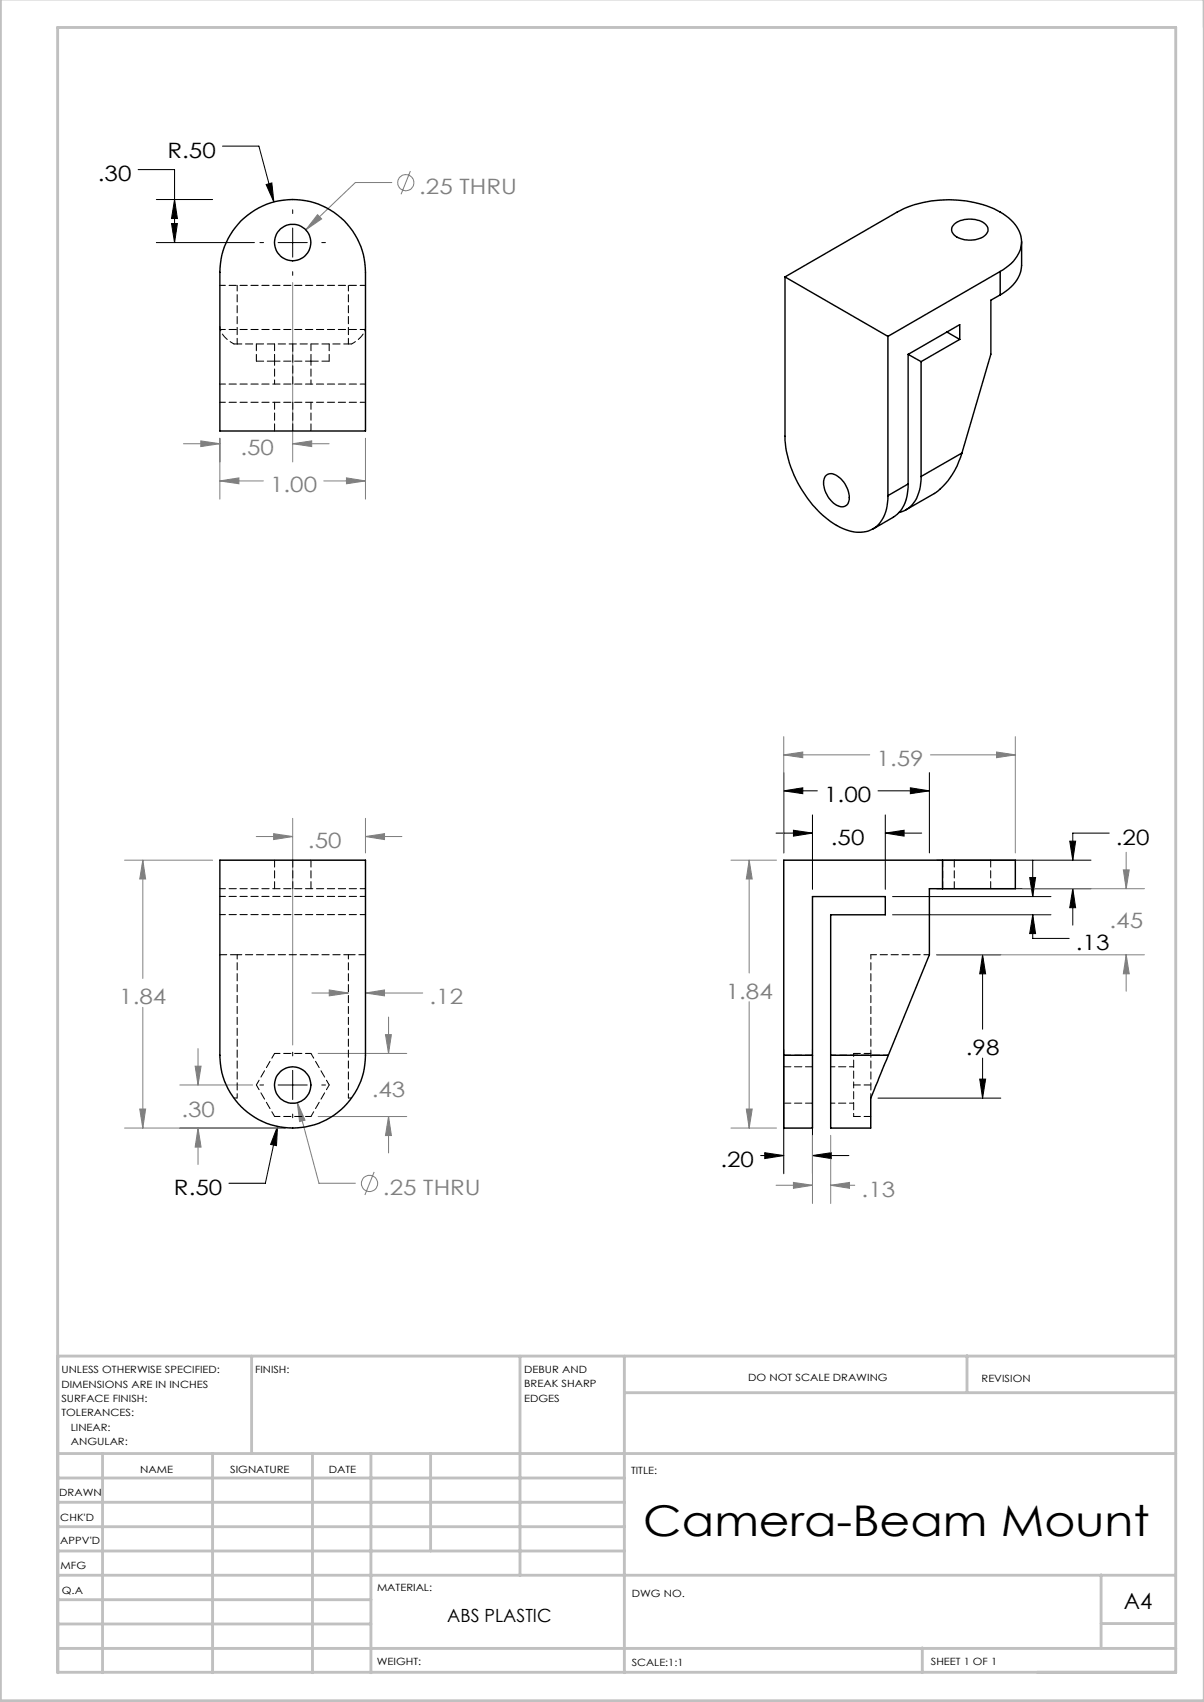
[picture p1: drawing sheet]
<svg xmlns="http://www.w3.org/2000/svg" width="210mm" height="297mm" viewBox="0 0 210 297" stroke-linecap="round" stroke-linejoin="round" font-family="sans-serif">
<g fill="none" stroke="#808080" stroke-width=".18">
<path d="M55.4 37.5l.7 .7-2.8 1.9zM68.3 31.9h-6.3l-8.7 8.2M71.6 29.8l-1.6 4.1M51 49.3v31.3M32 77.4h6.3M35 76.9l3.3 .5-3.3 .5zM38.3 76.5v10.6M51 77.4l3.4-.5v1zM51 77.4h6.4M63.7 76.5v10.6M38.3 83.9l3.4-.5v1zM38.3 83.9h7.6"/>
<path d="M56.5 83.9h7.2M60.4 83.4l3.3 .5-3.3 .5zM136.7 131.7l3.3-.5v1zM136.7 128.5v20.3M136.7 131.7h15M162.3 131.7h14.8M173.8 131.2l3.3 .5-3.3 .5zM177.1 128.5v20.3M21.7 150.1h15.4M24.9 150.1l.5 3.3h-1zM24.9 150.1v20.6M44.7 146h6.3"/>
<path d="M47.7 145.5l3.3 .5-3.3 .5zM51 142.8v39.5M63.7 146l3.4-.5v1zM63.7 142.8v6M63.7 146h6.4M127.5 150.1h7.9M130.7 150.1l.5 3.3h-1zM130.7 150.1v19.7M178.4 155.1h21.2M195.9 151.8h1.1l-.6 3.3zM196.4 148.7v6.4M24.9 175.8v21"/>
<path d="M54.4 173.3h6.3M57.4 172.8l3.3 .5-3.3 .5zM63.7 173.3l3.4-.5v1zM63.7 173.3h10M67.8 177.5v6.3M130.7 174.8v22M163.4 166.6h36.2M196.4 166.6l.6 3.3h-1.1zM196.4 166.6v6.4M21.7 196.8h28.1M24.4 193.5h1l-.5 3.3zM31.4 189.3h12.7"/>
<path d="M34 186.1h1.1l-.6 3.2zM34.5 196.8l.6 3.4h-1.1zM34.5 183v6.3M34.5 196.8v6.4M51.9 192.4l1.3 3.1-1 .2zM51.9 192.4l3.7 14.1h6.4M55.5 183.8h15.4M55.5 194.8h15.4M67.2 180.5h1.1l-.5 3.3zM67.8 194.8l.5 3.4h-1.1zM67.8 194.8v6.4M127.5 196.8h7.9"/>
<path d="M130.2 193.5h1l-.5 3.3zM141.7 198.1v11.9M144.9 198.1v11.9M65.3 204.5l-1.7 4M135.4 206.8h6.3M138.4 206.3l3.3 .5-3.3 .6zM144.9 206.8l3.3-.5v1.1zM144.9 206.8h4.2"/>
<circle cx="70.8" cy="31.9" r="1.41"/>
<circle cx="64.5" cy="206.5" r="1.41"/>
</g>
<g fill="none" stroke="#000" stroke-width=".18">
<path d="M24.1 29.6h6.3v12.7M27.3 34.8h9.8M29.9 39h1l-.5 3.3zM30.4 34.8l.5 3.3h-1zM38.8 25.5h6.4l2.6 9.7M46.4 32.2l1-.3 .4 3.3zM51 36.6v.6M51 39.8v5.1M27.3 42.3h17.1M45.3 42.3h.7M48.5 42.3h5.1M51 47.4v.6"/>
<path d="M56.1 42.3h.7M136.7 138l3.3-.5v1zM136.7 134.8v14M136.7 138h5.9M153.1 138h9M158.8 137.5l3.3 .5-3.3 .5zM162.1 134.8v14M135.4 145.4h6.3M138.4 144.9l3.3 .5-3.3 .5zM141.7 142.2v13M154.4 145.4l3.3-.5v1zM154.4 142.2v13"/>
<path d="M154.4 145.4h6.4M155.7 156.5h27.6M155.7 159.6h27.6M163.4 150.1h26.9M163.4 155.1h26.9M179.6 153.1h1l-.5 3.4zM180.1 159.6l.5 3.3h-1zM180.1 159.6v4.2h6.4M180.1 150.1v6.4M186.6 146.8h1l-.5 3.3zM187.1 155.1l.5 3.3h-1zM187.1 155.1v6.3"/>
<path d="M193.5 145.4h-6.4v4.7M163.4 166.6h11.2M171.4 166.6l.5 3.3h-1zM171.4 166.6v13M45.3 189.3h.7M48.4 196.6l-.2 3.3-1-.2zM48.4 196.6l-2.1 9.9h-6.4M48.5 189.3h5.1M51 183.6v.7M51 186.8v5.1M51 194.4v.6M56.1 189.3h.7"/>
<path d="M136.7 183.1v21.7M141.7 183.1v21.7M153.1 191.6h21.5M170.9 188.3h1l-.5 3.3zM171.4 184.6v7M132.7 201.6h4M133.4 201.2l3.3 .4-3.3 .6zM141.7 201.6l3.3-.4v1zM141.7 201.6h6.4"/>
</g>
<g fill="none" stroke="#c0c0c0" stroke-width=".5">
<path d="M.1 -.1v296.9h209.9v-296.9M10.1 236.6h195M43.9 236.6v17M90.7 236.6v38.3M108.9 236.6v55.3M168.7 236.6v6.3M10.1 253.6h195M10.1 257.9h98.8M17.9 253.6v38.3M37.1 253.6v38.3M54.5 253.6v38.3M64.7 253.6v38.3"/>
<path d="M75.1 253.6v17M108.9 243h96.2M10.1 270.6h98.8M10.1 266.4h98.8M10.1 262.1h98.8M10.1 279.1h54.6M10.1 274.9h195M192.1 274.8v12.7M10.1 291.8h195v-287h-195v287.1M10.1 287.7h195M10.1 283.4h54.6M160.9 287.5v4.3"/>
<path d="M192.1 283.3h13"/>
</g>
<path d="M48.4 196.6l-1.2 3.1 1 .2zM29.9 39h1l-.5 3.3zM30.4 34.8l.5 3.3h-1zM46.4 32.2l1.4 3-.4-3.3zM136.7 138l3.3-.5v1zM158.8 137.5l3.3 .5-3.3 .5zM179.6 153.1h1l-.5 3.4zM180.1 159.6l.5 3.3h-1zM138.4 144.9l3.3 .5-3.3 .5zM154.4 145.4l3.3-.5v1zM141.7 201.6l3.3-.4v1zM133.4 201.2l3.3 .4-3.3 .6zM186.6 146.8h1l-.5 3.3zM187.1 155.1l.5 3.3h-1zM170.9 188.3h1l-.5 3.3zM171.4 166.6l.5 3.3h-1z" fill="#000"/>
<path d="M51.9 192.4l.3 3.3 1-.2zM24.9 150.1l.5 3.3h-1zM24.4 193.5h1l-.5 3.3zM67.2 180.5h1.1l-.5 3.3zM67.8 194.8l.5 3.4h-1.1zM47.7 145.5l3.3 .5-3.3 .5zM63.7 146l3.4-.5v1zM34 186.1h1.1l-.6 3.2zM34.5 196.8l.6 3.4h-1.1zM57.4 172.8l3.3 .5-3.3 .5zM63.7 173.3l3.4-.5v1zM55.4 37.5l-2.1 2.6 2.8-1.9zM60.4 83.4l3.3 .5-3.3 .5zM38.3 83.9l3.4-.5v1zM51 77.4l3.4-.5v1zM35 76.9l3.3 .5-3.3 .5zM173.8 131.2l3.3 .5-3.3 .5zM136.7 131.7l3.3-.5v1zM130.7 150.1l.5 3.3h-1zM130.2 193.5h1l-.5 3.3zM138.4 206.3l3.3 .5-3.3 .6zM144.9 206.8l3.3-.5v1.1zM196.4 166.6l.6 3.3h-1.1zM195.9 151.8h1.1l-.6 3.3z" fill="#808080"/>
<g fill="none" stroke="#000" stroke-width=".25">
<path d="M42.1 38.5a12.7 12.7 0 0 1 13.8-2.7 12.7 12.7 0 0 1 7.8 11.7v27.7h-25.4v-27.7a12.6 12.6 0 0 1 3.8-9zM166.4 39.1a4.6 4.6 0 0 1 5.5 0 1.32 1.32 0 0 1-.5 2.3 4.8 4.8 0 0 1-5-.4 1.21 1.21 0 0 1 0-1.9zM136.9 48.3v27.8a19.7 19.7 0 0 0 9.5 15.9 5.7 5.7 0 0 0 6.6-.2 6.8 6.8 0 0 0 1.9-5.3M136.9 48.3l18 10.4M154.9 58.7v27.8M165.1 57.9l2.3 1.3M167.4 59.2l-6.7 3.9M167.4 59.2v-2.5l-9 5.1M174.4 47.4a6.5 6.5 0 0 0 3.8-5.2 6.3 6.3 0 0 0-3.8-5.2 19.8 19.8 0 0 0-17.9 0l-19.6 11.3M174.4 47.4l-19.5 11.3M174.4 47.4v4.1M174.4 51.5l-1.6 .9v9.4l-5 17.3"/>
<path d="M178.2 42.2v4.1a6.3 6.3 0 0 1-3.8 5.2M158.4 61.8v22.7M158.4 61.8l2.3 1.3M160.7 63.1v20M167.8 79.1a13 13 0 0 1-4.8 7l-5 2.9M167.8 79.1l-7.1 4M144 83a1.68 1.68 0 0 1 2.4 .4 4.4 4.4 0 0 1 1.6 4.3 1.33 1.33 0 0 1-2.1 .5 4.5 4.5 0 0 1-2.1-4.8zM158.4 84.5a6.4 6.4 0 0 1-2.6 5.8l-3.5 2M158.4 84.5l-3.5 2M160.7 83.1a6.5 6.5 0 0 1-2.7 5.9l-1.2 .4M38.3 150.1h25.4v34a12.7 12.7 0 0 1-12.7 12.7 12.7 12.7 0 0 1-12.7-12.7zM164.4 150.1h12.7v5h-12.7"/>
<path d="M164.4 150.1h-27.7v34M164.4 150.1v5M164.4 155.1h-2.3v11.5l-7.2 17.5M136.7 184.1v12.7h5v-12.7M136.7 184.1h5M141.7 184.1v-27.6h12.7v3.1h-9.5v24.5M144.9 184.1v12.7h7v-3.9a3.4 3.4 0 0 1 .5-2.6l2.5-6.2M144.9 184.1h10"/>
<circle cx="51" cy="42.3" r="3.2"/>
<circle cx="51.1" cy="189.3" r="3.2"/>
</g>
<g fill="none" stroke="#000" stroke-width=".18" stroke-dasharray="1.3 .6" stroke-dashoffset=".3">
<path d="M38.4 57.5h25.4M41.4 49.8v10.2M63.8 49.8h-25.4M38.4 70.2h25.4M38.4 67h25.4M47.9 63h6.3M60.8 60v-10.2M38.4 156.4h25.4M38.4 159.6h25.4M63.8 155.1h-25.4M151.9 166.6h10.2M44.7 189.3l3.2-5.5"/>
<path d="M47.9 194.8l-3.2-5.5M47.9 183.8h6.3M54.2 183.8l3.2 5.5M54.2 194.8h-6.3M57.4 189.3l-3.2 5.5"/>
</g>
<g fill="none" stroke="#000" stroke-width=".18" stroke-dasharray="1.3 .6">
<path d="M40.8 60h.6M44.7 63h3.2M47.9 70.2v5M51.1 60v7M51.1 70.2v5M54.2 75.2v-5M54.2 63h3.2M60.8 60h.5M47.9 150.1v5M51.1 150.1v5M54.2 155.1v-5M164.4 150.1v5"/>
<path d="M166.4 150.1v5M172.8 155.1v-5M40.8 191.6h.6M60.8 191.6h.5M136.7 192.5h5M141.7 184.1h-5M141.7 186.2h-5"/>
</g>
<path d="M63.8 57a3.9 3.9 0 0 1-2.5 3M40.8 60a3.9 3.9 0 0 1-2.4-3M41.4 60h19.4M47.9 63v4M54.2 67v-4M41.4 166.6v25M41.4 166.6h19.4M60.8 191.6v-25M144.9 192.5h4M148.9 186.2h-4M151.9 191.6v-25" fill="none" stroke="#000" stroke-width=".18" stroke-dasharray="1.3 .6" stroke-dashoffset=".5"/>
<path d="M44.7 63v-3M47.9 63v-3M54.2 63v-3M57.4 63v-3M38.4 166.6h3M60.8 166.6h3M148.9 189.3h3M148.9 183.8h3M148.9 194.8h3" fill="none" stroke="#000" stroke-width=".18" stroke-dasharray="1.3 .6" stroke-dashoffset=".1"/>
<path d="M148.9 183.8v5.5M148.9 189.3v5.5" fill="none" stroke="#000" stroke-width=".18" stroke-dasharray="1.3 .6" stroke-dashoffset=".7"/>
<path d="M155 184.1h-10.1" fill="none" stroke="#000" stroke-width=".18" stroke-dasharray="1.3 .6" stroke-dashoffset=".4"/>
<text font-size="7.4" x="112.2" y="268">Camera-Beam Mount</text>
<text font-size="3.9" x="196" y="280.7">A4</text>
<g font-size="3.7">
<text x="29.2" y="27.5">R.50</text>
<text x="17.1" y="31.6">.30</text>
<text x="143.8" y="140">1.00</text>
<text x="144.9" y="147.4">.50</text>
<text x="194.6" y="147.4">.20</text>
<text x="187.7" y="165.7">.13</text>
<text x="168.5" y="184.1">.98</text>
<text x="125.7" y="203.6">.20</text>
<text x="30.3" y="208.5">R.50</text>
</g>
<g font-size="3.7" fill="#808080">
<text x="73.1" y="33.8">.25 THRU</text>
<text x="41.9" y="79.4">.50</text>
<text x="47.1" y="85.9">1.00</text>
<text x="152.9" y="133.7">1.59</text>
<text x="53.7" y="148">.50</text>
<text x="193.5" y="162">.45</text>
<text x="20.8" y="175.2">1.84</text>
<text x="74.9" y="175.3">.12</text>
<text x="126.6" y="174.3">1.84</text>
<text x="64.8" y="191.5">.43</text>
<text x="31.6" y="194.8">.30</text>
<text x="66.8" y="208.4">.25 THRU</text>
<text x="150.3" y="208.8">.13</text>
</g>
<text font-size="3.2" x="78" y="283">ABS PLASTIC</text>
<g font-size="1.7">
<text x="10.7" y="239.6">UNLESS OTHERWISE SPECIFIED:</text>
<text x="44.5" y="239.6">FINISH:</text>
<text x="91.4" y="239.6">DEBUR AND</text>
<text x="10.7" y="242.1">DIMENSIONS ARE IN INCHES</text>
<text x="10.7" y="244.6">SURFACE FINISH:</text>
<text x="91.4" y="242.1">BREAK SHARP</text>
<text x="91.4" y="244.6">EDGES</text>
<text x="130.5" y="240.9">DO NOT SCALE DRAWING</text>
<text x="171.2" y="241.1">REVISION</text>
<text x="10.7" y="247.1">TOLERANCES:</text>
<text x="12.3" y="249.6">LINEAR:</text>
<text x="12.3" y="252.1">ANGULAR:</text>
<text x="24.4" y="257.1">NAME</text>
<text x="40.1" y="257">SIGNATURE</text>
<text x="57.3" y="257">DATE</text>
<text x="110.1" y="257.3">TITLE:</text>
<text x="10.3" y="261.1">DRAWN</text>
<text x="10.5" y="269.5">APPV'D</text>
<text x="10.5" y="265.4">CHK'D</text>
<text x="10.6" y="273.8">MFG</text>
<text x="10.8" y="278.2">Q.A</text>
<text x="65.8" y="277.6">MATERIAL:</text>
<text x="110.2" y="278.7">DWG NO.</text>
<text x="65.7" y="290.6">WEIGHT:</text>
<text x="110.2" y="290.7">SCALE:1:1</text>
<text x="162.4" y="290.6">SHEET 1 OF 1</text>
</g>
</svg>
